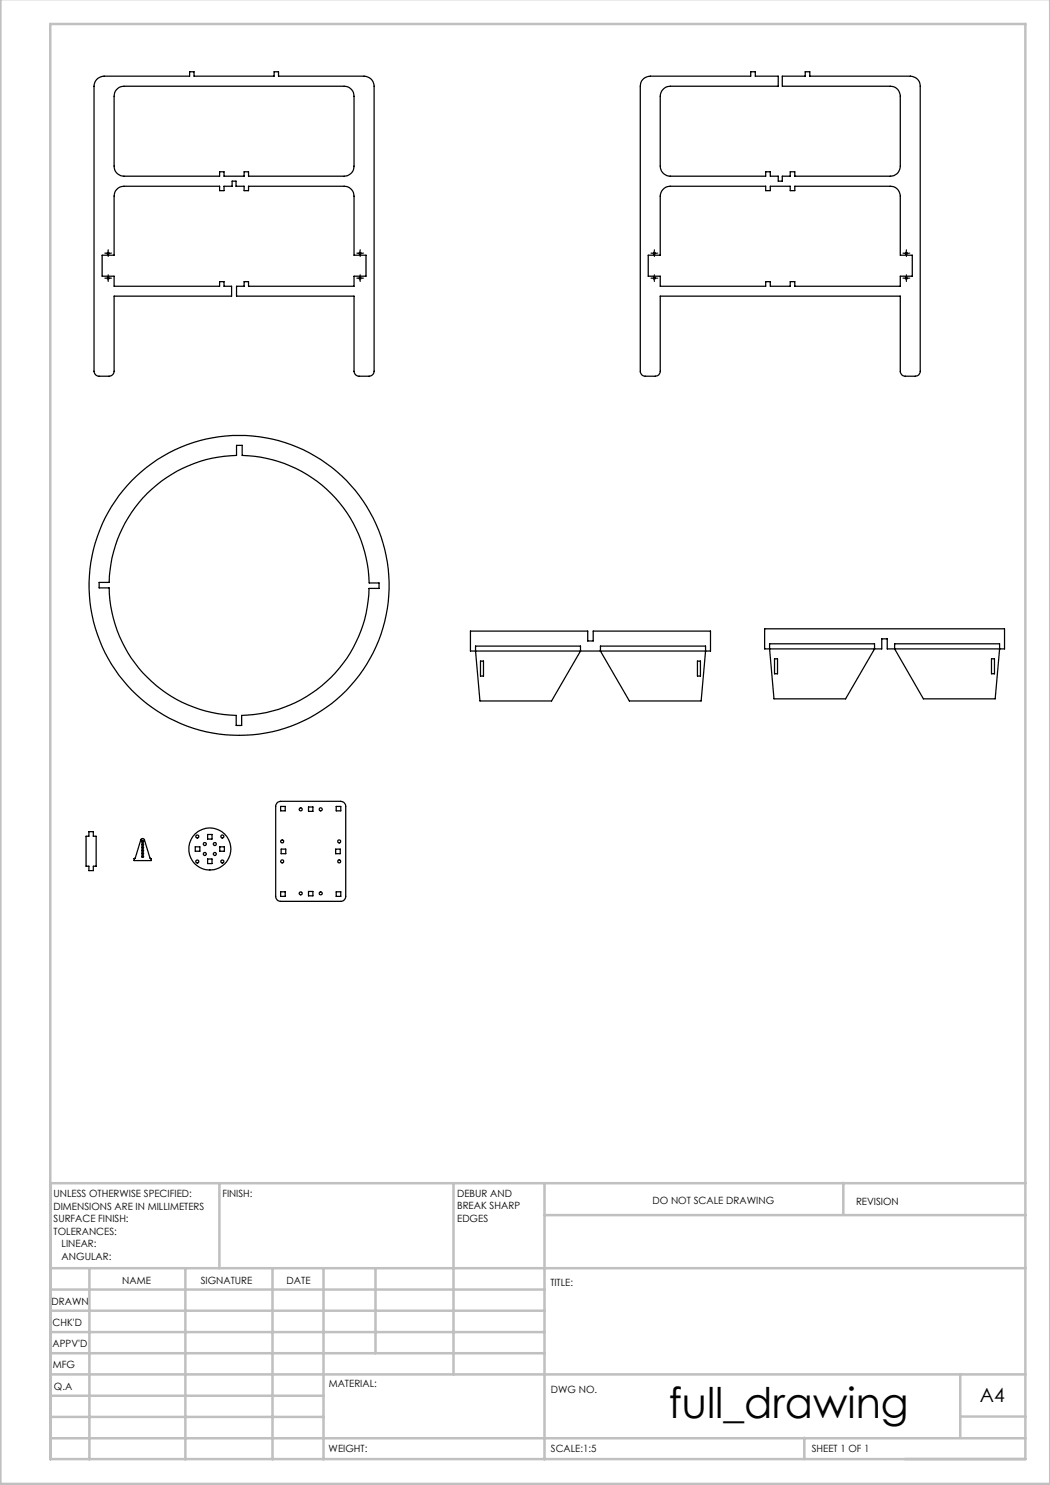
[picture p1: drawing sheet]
<svg xmlns="http://www.w3.org/2000/svg" width="210mm" height="297mm" viewBox="0 0 210 297" stroke-linecap="round" stroke-linejoin="round" font-family="sans-serif">
<g fill="none" stroke="#000" stroke-width=".2" stroke-dasharray="15.2 1.3 1.3 1.3">
<path d="M21.1 55.6h-.2M21.1 50.6h-.2M21.6 55.1v-.2M21.6 56.1v.2M21.6 50.1v-.2M21.6 51.1v.2M22.1 55.6h.2M22.1 50.6h.2M71.5 55.6h-.2M71.5 50.6h-.2M72 55.1v-.2M72 56.1v.2"/>
<path d="M72 50.1v-.2M72 51.1v.2M72.5 55.6h.2M72.5 50.6h.2M130.4 55.6h-.2M130.4 50.6h-.2M130.9 55.1v-.2M130.9 56.1v.2M130.9 50.1v-.2M130.9 51.1v.2M131.4 55.6h.2M131.4 50.6h.2"/>
<path d="M180.8 50.6h-.2M180.8 55.6h-.2M181.3 50.1v-.2M181.3 51.1v.2M181.3 55.1v-.2M181.3 56.1v.2M181.8 50.6h.2M181.8 55.6h.2"/>
</g>
<g fill="none" stroke="#000" stroke-width=".2">
<path d="M21.1 55.6h1M21.1 50.7h1M21.6 50.1v1M21.6 55.1v1.1M71.5 55.6h1M71.5 50.7h1M72 50.1v1M72 55.1v1.1M130.4 55.6h.9M130.4 50.7h.9M130.8 50.1v1M130.8 55.1v1.1"/>
<path d="M180.8 55.6h1M180.8 50.7h1M181.3 50.1v1M181.3 55.1v1.1"/>
</g>
<g fill="none" stroke="#c0c0c0" stroke-width=".5">
<path d="M.1 -.1v296.9h209.9v-296.9M10.1 4.8h195v287h-195zM43.9 236.6v17M90.7 236.6v38.3M108.9 236.6v55.3M168.7 236.6v6.3M205.1 236.6h-195v55.3M10.1 253.6h195M10.1 257.9h98.8M17.9 253.6v38.3M37.1 253.6v38.3M54.5 253.6v38.3"/>
<path d="M64.7 253.6v38.3M75.1 253.6v17M108.9 243h96.2M10.1 270.6h98.8M10.1 266.4h98.8M10.1 262.1h98.8M10.1 279.1h54.6M10.1 274.9h195M192.1 274.8v12.7M10.1 287.7h195M10.1 283.4h54.6M160.9 287.5v4.3"/>
<path d="M192.1 283.3h13"/>
</g>
<g fill="none" stroke="#000" stroke-width=".25">
<path d="M19.5 15.7l1.3-.5h17.1v-.8h.9v.8h16v-.8h.9v.8h17.1a2.02 2.02 0 0 1 2 2v57.1a1.02 1.02 0 0 1-1 .9h-2a1.02 1.02 0 0 1-1-.9v-15.1h-23.5v-1.9h1.5v-1h.9v1h21.1v-2.1h2.4v-4.2h-2.4v-11.8a1.97 1.97 0 0 0-2-2h-19.1v.9h-.9v-.9h-1.6v-1h-.8v1h-1.6v.9h-.9v-.9h-19.1a1.97 1.97 0 0 0-2 2v11.8h-2.4v4.2h2.4v2.1h21.1v-1h.9v1h1.5v1.9h-23.5v15.1a1.02 1.02 0 0 1-1 .9h-2a1.02 1.02 0 0 1-1-.9v-57.1l.3-1zM23.3 18l.5-.5 1-.3h44a1.97 1.97 0 0 1 2 2.1v13.9a1.97 1.97 0 0 1-2 2h-19.1v-.8h-.9v.8h-4v-.8h-.9v.8h-19.1a1.97 1.97 0 0 1-2-2v-13.9l.1-.7zM128.5 15.9l.5-.4 1.1-.3h20v-.8h1v.8h4.5v2h-21.5a2.02 2.02 0 0 0-2.1 2.1v13.9a2.03 2.03 0 0 0 2.1 2h19v-.8h1v.8h1.5v1h.9v-1h1.5v-.8h1v.8h19a1.97 1.97 0 0 0 2.1-2v-13.9a1.97 1.97 0 0 0-2.1-2.1h-21.5v-2h4.5v-.8h1v.8h20.1a1.97 1.97 0 0 1 1.9 2v57.1a.96 .96 0 0 1-.9 .9h-2.1a.96 .96 0 0 1-.9-.9v-15.1h-48.1v15.1a.96 .96 0 0 1-.9 .9h-2.1a.96 .96 0 0 1-.9-.9v-57.1l.1-.7zM132.8 37.7l.6-.3 .7-.2h19v.9h1v-.9h3.9v.9h1v-.9h19a1.97 1.97 0 0 1 2.1 2v11.8h2.4v4.2h-2.4v2.1h-21.1v-1h-1v1h-3.9v-1h-1v1h-21.1v-2.1h-2.4v-4.2h2.4v-11.8l.3-1zM29.5 98.7a26.3 26.3 0 0 1 17.8-7.6v-2h1.1v2a26 26 0 0 1 25.4 25.5h2v1.1h-2a26 26 0 0 1-25.5 25.4v2h-1.1v-2a26 26 0 0 1-25.4-25.5h-2v-1.1h2a26 26 0 0 1 7.7-17.8zM94.1 126.2h23.4v2h1.1v-2h23.5v4h-48zM95.1 129.2h21v1l-5.8 10h-14.3zM96.1 132.2h.6v3h-.6zM120.1 129.2h21l-.9 11h-14.3l-5.8-10zM139.5 132.2h.6v3h-.6zM152.9 125.8h48v4h-23.5v-2h-1v2h-23.5zM153.9 128.8h21v1l-5.8 10h-14.3z"/>
<path d="M154.9 131.8h.6v3h-.6zM178.9 128.8h21l-.9 11h-14.3l-5.8-10zM198.3 131.8h.6v3h-.6zM17.8 166.3h.9v.9h.5v6h-.5v.9h-.9v-.9h-.6v-6h.6zM28.2 167.8l.4-.1 .3 .3 1.1 3.6 .2 .1v.4h-3.4v-.4l.3-.1zM39.1 169.4h.9v.8h-.9zM41.5 166.9h.9v.9h-.9zM41.5 171.8h.9v.9h-.9zM44 169.4h.9v.8h-.9zM55.4 160.6l.7-.3h12.2a.97 .97 0 0 1 .8 1v18.1l-.1 .4a.84 .84 0 0 1-.8 .5h-12.1a.96 .96 0 0 1-1-1v-18.2zM56.1 178.4h.9v.9h-.9zM56.1 161.3h.9v.9h-.9z"/>
<path d="M56.2 169.8h.9v.9h-.9zM61.7 161.4h.9v.9h-.9zM61.7 178.3h.9v.9h-.9zM67.1 169.8h1v.9h-1zM67.2 178.4h1v.9h-1zM67.2 161.3h1v.9h-1z"/>
<circle cx="21.6" cy="50.6" r=".2"/>
<circle cx="21.6" cy="55.6" r=".2"/>
<circle cx="72" cy="55.7" r=".2"/>
<circle cx="72" cy="50.6" r=".2"/>
<circle cx="130.8" cy="50.6" r=".21"/>
<circle cx="130.8" cy="55.6" r=".21"/>
<circle cx="181.3" cy="55.6" r=".21"/>
<circle cx="181.3" cy="50.6" r=".21"/>
<circle cx="47.8" cy="117.1" r="30"/>
<circle cx="28.5" cy="168.3" r=".2"/>
<circle cx="28.5" cy="170.7" r=".2"/>
<circle cx="28.5" cy="170.1" r=".2"/>
<circle cx="28.5" cy="169.5" r=".2"/>
<circle cx="28.5" cy="168.9" r=".2"/>
<circle cx="28.5" cy="171.3" r=".2"/>
<circle cx="39.5" cy="172.3" r=".29"/>
<circle cx="39.5" cy="167.3" r=".29"/>
<circle cx="41" cy="168.8" r=".31"/>
<circle cx="41" cy="170.8" r=".3"/>
<circle cx="42" cy="169.8" r="4.2"/>
<circle cx="43" cy="168.8" r=".31"/>
<circle cx="43" cy="170.8" r=".3"/>
<circle cx="44.5" cy="172.3" r=".3"/>
<circle cx="44.5" cy="167.3" r=".3"/>
<circle cx="56.4" cy="168.3" r=".3"/>
<circle cx="56.4" cy="172.3" r=".3"/>
<circle cx="60.1" cy="178.7" r=".3"/>
<circle cx="60.2" cy="161.9" r=".31"/>
<circle cx="64.1" cy="161.9" r=".3"/>
<circle cx="64.1" cy="178.7" r=".31"/>
<circle cx="67.8" cy="172.3" r=".3"/>
<circle cx="67.8" cy="168.3" r=".31"/>
</g>
<text font-size="8.5" x="133.8" y="283.5">full_drawing</text>
<text font-size="3.9" x="196" y="280.4">A4</text>
<g font-size="2">
<text x="10.7" y="239.5">UNLESS OTHERWISE SPECIFIED:</text>
<text x="44.5" y="239.5">FINISH:</text>
<text x="91.4" y="239.4">DEBUR AND</text>
<text x="10.7" y="242">DIMENSIONS ARE IN MILLIMETERS</text>
<text x="10.7" y="244.5">SURFACE FINISH:</text>
<text x="91.4" y="241.9">BREAK SHARP</text>
<text x="91.4" y="244.4">EDGES</text>
<text x="130.5" y="240.8">DO NOT SCALE DRAWING</text>
<text x="171.2" y="241">REVISION</text>
<text x="10.7" y="247">TOLERANCES:</text>
<text x="12.3" y="249.5">LINEAR:</text>
<text x="12.3" y="252">ANGULAR:</text>
<text x="24.4" y="256.9">NAME</text>
<text x="40.1" y="256.8">SIGNATURE</text>
<text x="57.3" y="256.8">DATE</text>
<text x="110.1" y="257.1">TITLE:</text>
<text x="10.3" y="260.9">DRAWN</text>
<text x="10.5" y="269.3">APPV'D</text>
<text x="10.5" y="265.2">CHK'D</text>
<text x="10.6" y="273.6">MFG</text>
<text x="10.8" y="278">Q.A</text>
<text x="65.8" y="277.4">MATERIAL:</text>
<text x="110.2" y="278.5">DWG NO.</text>
<text x="65.7" y="290.4">WEIGHT:</text>
<text x="110.2" y="290.5">SCALE:1:5</text>
<text x="162.4" y="290.4">SHEET 1 OF 1</text>
</g>
</svg>
